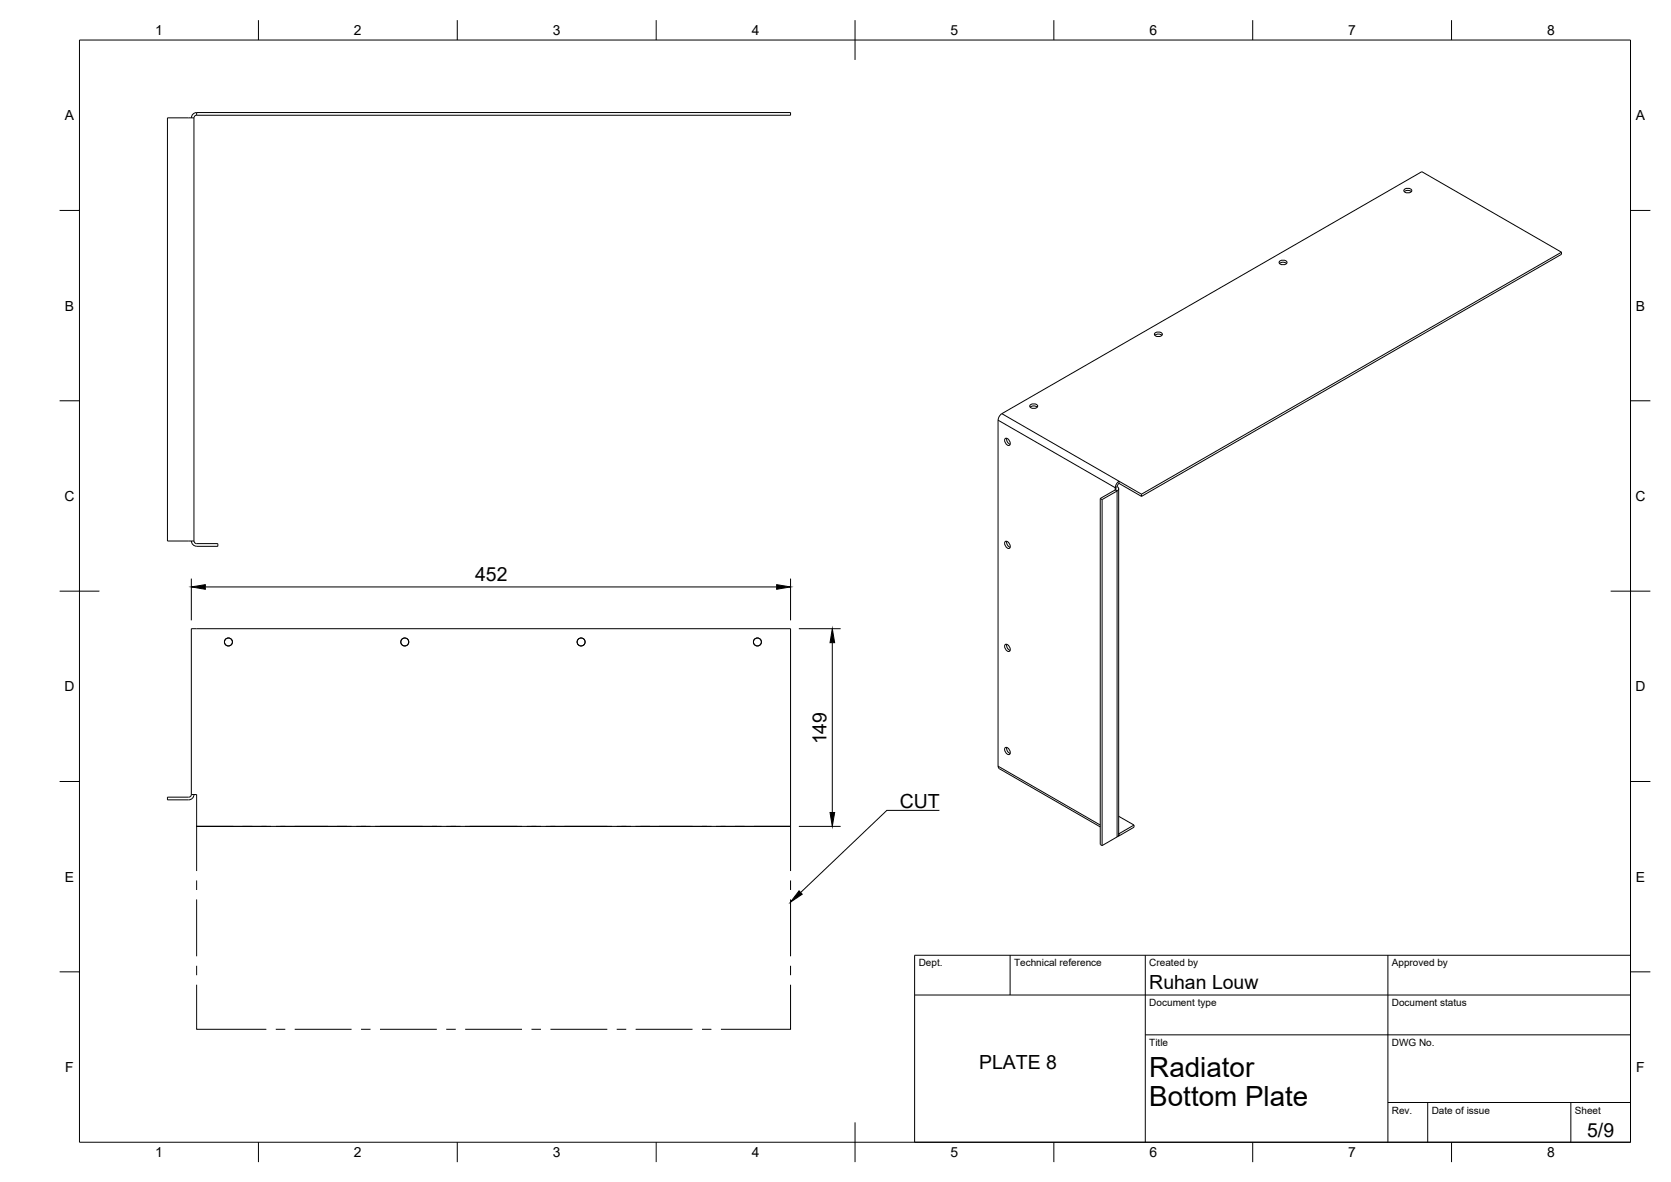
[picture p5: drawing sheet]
<svg xmlns="http://www.w3.org/2000/svg" width="420mm" height="297mm" viewBox="0 0 420 297" stroke-linecap="round" stroke-linejoin="round" font-family="sans-serif">
<!-- layer: Visible -->
<g fill="none" stroke="#000" stroke-width=".25">
<path d="M48.8 29.6h-6.7v106.4h6.7M48.8 29.6v106.4M49.4 28.3h149.4v.7h-149.4zM49.5 28.3a1.32 1.32 0 0 0-1.4 1.3M49.5 28.9a.67 .67 0 0 0-.7 .7M353 47.7l1-.4a.73 .73 0 0 1 .9 .8l-.9 .4a.73 .73 0 0 1-1-.8zM353.1 48.2l.9-.4 .9 .4M321.7 65.7l.9-.3a.73 .73 0 0 1 .9 .8l-.9 .3a.73 .73 0 0 1-.9-.8zM321.7 66.2l.9-.3 .9 .3M392.6 63.4v.5l-105.6 60.8M392.6 63.4l-105.6 60.8M392.6 63.4l-35.1-20.3-105.6 60.9"/>
<path d="M290.3 83.8l1-.4a.73 .73 0 0 1 .9 .8l-.9 .4a.73 .73 0 0 1-1-.8zM290.4 84.3l.9-.3 .8 .3M251.9 103.9l-.5 .6-.4 1.1v87.2l.2 .3 25.4 14.7M252.8 110.2a1.16 1.16 0 0 1 1 1.7 1.16 1.16 0 0 1-1-1.7zM253.1 110.1l.2 1 .7 .6M259 101.8l.9-.3a.73 .73 0 0 1 .9 .8l-.9 .3a.73 .73 0 0 1-.9-.8zM259 102.3l.9-.3 .9 .3M48.1 135.9a1.32 1.32 0 0 0 1.4 1.4h5.3v-.7h-5.4a.67 .67 0 0 1-.6-.7M252.8 136.1a1.16 1.16 0 0 1 1 1.7 1.16 1.16 0 0 1-1-1.7zM253.1 136l.2 .9 .7 .7M276.6 125.3v86.9l.5 .3M276.6 125.3l.5 .2"/>
<path d="M277.1 125.5v87M280.4 123.1l-3.8 2.2M280.4 122.5l.2 .4-.2 .2M280.9 123.4l-3.8 2.1M280.9 122.3l-.5 .3M281.3 122.8v87l-.4 .5M281.4 120.9v.6l5.6 3.2M281.4 120.9l5.6 3.3M281.4 121.5l-.5 .6v.2l.4 .5-.4 .6M281.4 120.9l-.6 .6-.4 1.1M287 124.2v.5M48.1 158h150.7v49.7h-149.4v-8h-1.3z"/>
<path d="M252.8 161.9a1.16 1.16 0 0 1 1 1.8 1.16 1.16 0 0 1-1-1.8zM253.1 161.9l.2 .9 .7 .7M48.1 199.7a.67 .67 0 0 1-.7 .6h-5.3v.7h5.3a1.33 1.33 0 0 0 1.4-1.3M252.8 187.8a1.16 1.16 0 0 1 1 1.8 1.16 1.16 0 0 1-1-1.8zM253.1 187.8l.2 .9 .7 .6M280.9 210.3l-3.8 2.2M281.3 205.1l3.8 2.2M285.1 207.3v.6l-4 2.3M285.1 207.3l-3.8 2.2"/>
<circle cx="57.4" cy="161.3" r="1.01"/>
<circle cx="101.8" cy="161.3" r="1.01"/>
<circle cx="146.1" cy="161.3" r="1.01"/>
<circle cx="190.4" cy="161.3" r="1.01"/>
</g>
<!-- layer: Visible Narrow -->
<path d="M251 105.6l29.4 17v.5l.5 .3v86.9M251.9 104l29.5 16.9M251 192.5l25.6 14.8M281.3 209.5l.1 .6" fill="none" stroke="#000" stroke-width=".25"/>
<!-- layer: Reference -->
<g fill="none" stroke="#000" stroke-width=".25">
<path d="M49.4 207.7h9.2M61 207.7h2.4M65.8 207.7h2.3M70.5 207.7h11.9M84.8 207.7h2.4M89.6 207.7h2.3M94.3 207.7h11.9M108.6 207.7h2.4M113.4 207.7h2.4M118.2 207.7h11.8M132.4 207.7h2.4M137.2 207.7h2.4"/>
<path d="M142 207.7h11.9M156.3 207.7h2.3M161 207.7h2.4M165.8 207.7h11.9M180.1 207.7h2.4M184.8 207.7h2.4M189.6 207.7h9.2"/>
<circle cx="57.4" cy="161.3" r="1"/>
<circle cx="101.8" cy="161.3" r="1"/>
<circle cx="146.1" cy="161.3" r="1"/>
<circle cx="190.4" cy="161.3" r="1"/>
</g>
<!-- layer: BORDER -->
<g fill="none" stroke="#000" stroke-width=".25">
<path d="M20 10.1h390v276.9h-390zM65 5.1v5M115 5.1v5M165 5.1v5M215 5.1v10M265 5.1v5M315 5.1v5M365 5.1v5M15 52.9h5M410 52.9h5M15 100.7h5M410 100.7h5"/>
<path d="M15 148.6h10M405 148.6h10M15 196.4h5M410 196.4h5M15 244.2h5M410 244.2h5M65 287v5M115 287v5M165 287v5M215 282.1v9.9M265 287v5M315 287v5"/>
<path d="M365 287v5"/>
</g>
<!-- layer: TITLEBLOCK -->
<path d="M230 240.1h180v46.9h-180zM230 250h180M254 240.1v9.9M288 240.1v46.9M349 240.1v46.9M288 260.1h122M349 277.1h61M359 277.1v9.9M395 277.1v9.9" fill="none" stroke="#000" stroke-width=".25"/>
<!-- layer: FD_Dimensions -->
<path d="M48.1 145.4v10.5M51.6 147.5h143.7M198.8 145.4v10.5M200.9 158h10.5M209.3 161.5v42.7M200.9 207.7h10.5" fill="none" stroke="#000" stroke-width=".25"/>
<path d="M48.1 147.5l3.5-.6v1.2zM195.3 146.9l3.5 .6-3.5 .6zM209.3 158l.6 3.5h-1.2zM208.7 204.2h1.2l-.6 3.5z" fill="#000" stroke="#000" stroke-width=".25"/>
<!-- layer: Sketch3 -->
<g fill="none" stroke="#000" stroke-width=".25">
<path d="M67 207.7h-17.6v11.2M69.3 207.7h2.4M74.1 207.7h14.3M90.8 207.7h2.4M95.5 207.7h14.3M112.2 207.7h2.4M117 207.7h14.3M133.6 207.7h2.4M138.4 207.7h14.3M155.1 207.7h2.4M159.8 207.7h14.3M176.5 207.7h2.4"/>
<path d="M181.3 207.7h17.5v11.2M49.4 221.3v2.4M49.4 226v14.3M198.8 221.3v2.4M198.8 226v14.3M49.4 247.5v11.2h17.6M49.4 242.7v2.4M69.3 258.7h2.4M74.1 258.7h14.3M90.8 258.7h2.4M95.5 258.7h14.3M112.2 258.7h2.4"/>
<path d="M117 258.7h14.3M133.6 258.7h2.4M138.4 258.7h14.3M155.1 258.7h2.4M159.8 258.7h14.3M176.5 258.7h2.4M198.8 247.5v11.2h-17.5M198.8 242.7v2.4"/>
</g>
<!-- layer: Leaders -->
<path d="M200.9 223.9l.8 .8-2.9 2z" fill="#000" stroke="#000" stroke-width=".25"/>
<path d="M236.2 203.7h-13.2l-21.7 20.6" fill="none" stroke="#000" stroke-width=".25"/>
<g font-size="7">
<text x="289" y="270.6">Radiator</text>
<text x="289" y="278.1">Bottom Plate</text>
</g>
<g font-size="4.9">
<text x="119.5" y="146">452</text>
<text x="207.8" y="187.1" transform="rotate(-90 207.8 187.1)">149</text>
<text x="226.2" y="203">CUT</text>
<text x="289" y="248.5">Ruhan Louw</text>
<text x="246.2" y="268.7">PLATE 8</text>
<text x="399.1" y="285.7">5/9</text>
</g>
<g font-size="3.5">
<text x="39" y="8.8">1</text>
<text x="89" y="8.8">2</text>
<text x="139" y="8.8">3</text>
<text x="189" y="8.8">4</text>
<text x="239" y="8.8">5</text>
<text x="289" y="8.8">6</text>
<text x="339" y="8.8">7</text>
<text x="389" y="8.8">8</text>
<text x="16.3" y="30.2">A</text>
<text x="411.3" y="30.2">A</text>
<text x="16.3" y="78">B</text>
<text x="411.3" y="78">B</text>
<text x="16.2" y="125.9">C</text>
<text x="411.2" y="125.9">C</text>
<text x="16.2" y="173.7">D</text>
<text x="411.2" y="173.7">D</text>
<text x="16.3" y="221.6">E</text>
<text x="411.3" y="221.6">E</text>
<text x="16.4" y="269.4">F</text>
<text x="411.4" y="269.4">F</text>
<text x="39" y="290.8">1</text>
<text x="89" y="290.8">2</text>
<text x="139" y="290.8">3</text>
<text x="189" y="290.8">4</text>
<text x="239" y="290.8">5</text>
<text x="289" y="290.8">6</text>
<text x="339" y="290.8">7</text>
<text x="389" y="290.8">8</text>
</g>
<g font-size="2.5">
<text x="231" y="242.9">Dept.</text>
<text x="255" y="242.9">Technical reference</text>
<text x="289" y="242.9">Created by</text>
<text x="350" y="242.9">Approved by</text>
<text x="289" y="252.8">Document type</text>
<text x="350" y="252.8">Document status</text>
<text x="289" y="262.9">Title</text>
<text x="350" y="262.9">DWG No.</text>
<text x="350" y="279.9">Rev.</text>
<text x="360" y="279.9">Date of issue</text>
<text x="396" y="279.9">Sheet</text>
</g>
</svg>
